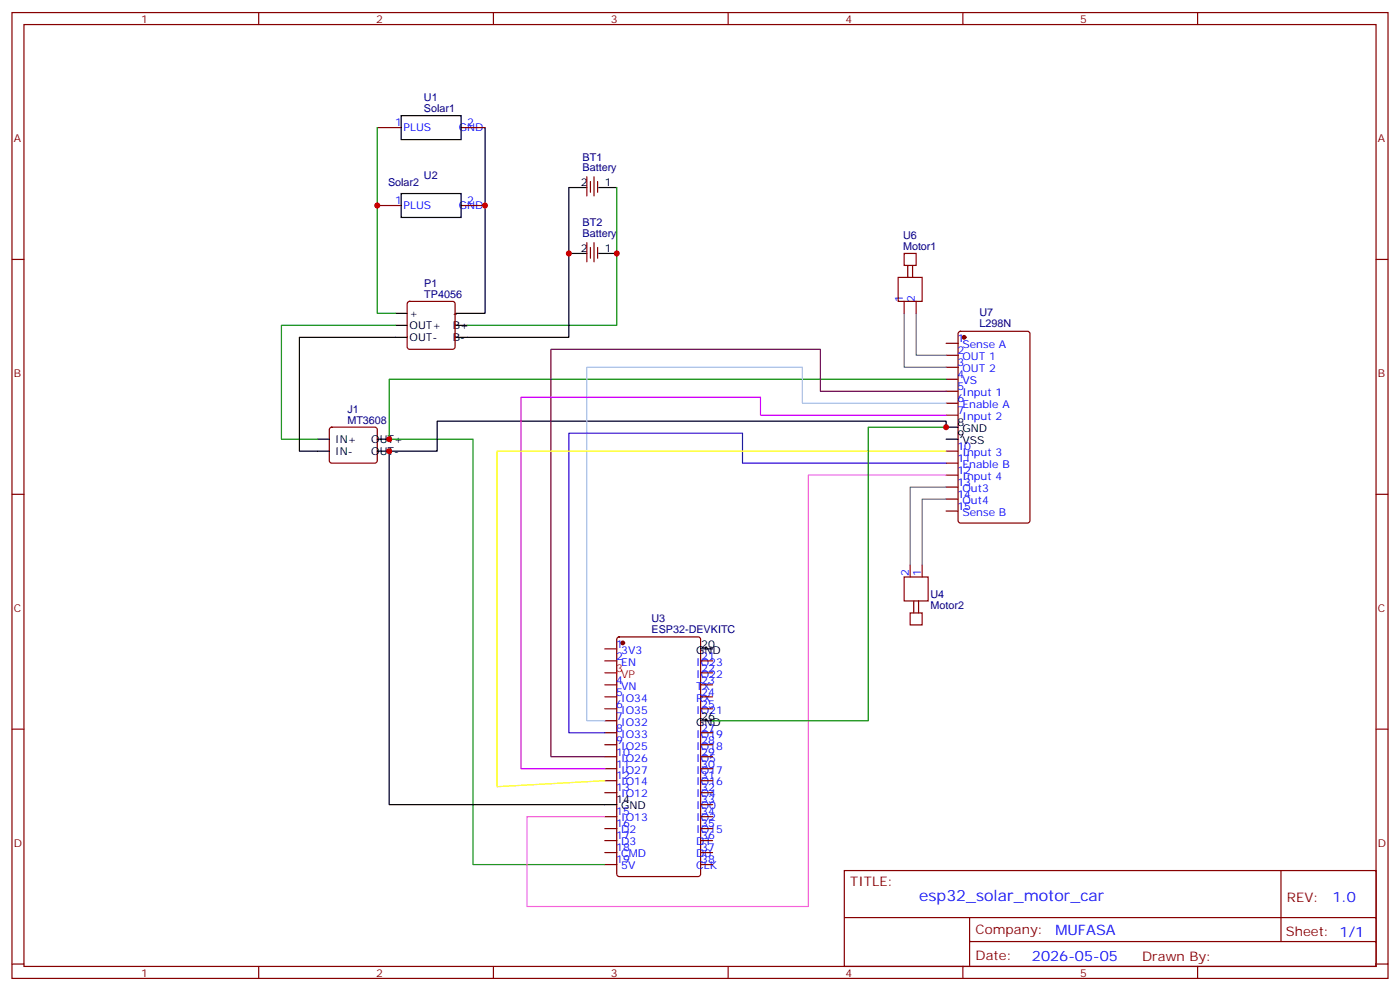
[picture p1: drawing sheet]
<svg xmlns="http://www.w3.org/2000/svg" width="412mm" height="292mm" viewBox="0 0 412 292" stroke-linecap="round" stroke-linejoin="round" font-family="sans-serif">
<g fill="none" stroke="#870000" stroke-width=".35">
<path d="M3.5 3.7h405.4v284.3h-405.4zM7.1 7.2h398.2v277.3h-398.2zM76.2 3.7v3.5M145.3 3.7v3.5M214.5 3.7v3.5M283.6 3.7v3.5M352.8 3.7v3.5M111.1 37.6h7.1M135.8 37.6h7.1M172.9 52v5.7M173.9 53.4v3.2M175 52v5.7"/>
<path d="M176 53.4v3.2M3.5 76.4h3.6M111.1 60.5h7.1M135.8 60.5h7.1M172.9 71.4v5.7M173.9 72.8v3.2M175 71.4v5.7M176 72.8v3.2M405.3 76.4h3.6M120.2 88.9l.4-.2h12.7l.5 .2 .3 .5v12.7l-.3 .5-.5 .2h-12.7l-.4-.2-.3-.5v-12.7zM266.3 88.7v3.6M269.9 88.7v3.6"/>
<path d="M282.5 97.7l.4-.2h19.8l.6 .5 .1 55.3-.5 .6-20 .1-.6-.5-.1-55.3zM278.7 101.1h3.5M278.7 104.6h3.5M278.7 108.1h3.5M278.7 111.7h3.5M278.7 115.2h3.5M278.7 118.7h3.5M97.2 126l.5-.2h12.7l.5 .2 .2 .5v9.4l-.7 .4h-13l-.4-.7v-9.1zM278.7 122.2h3.5M278.7 132.8h3.5M278.7 136.3h3.5M278.7 139.9h3.5"/>
<path d="M3.5 145.5h3.6M278.7 143.4h3.5M278.7 146.9h3.5M278.7 150.5h3.5M405.3 145.5h3.6M268.1 166.3v3.6M271.6 166.3v3.6M178.2 191h3.5M178.2 194.6h3.5M181.9 187.7l.5-.2h23.3l.6 .4 .1 69.5-.5 .6-23.5 .1-.7-.5v-69.4zM206.4 194.6h3.5M206.4 198.1h3.5"/>
<path d="M3.5 214.7h3.6M178.2 201.6h3.5M178.2 205.1h3.5M178.2 208.7h3.5M178.2 212.2h3.5M178.2 215.7h3.5M178.2 219.3h3.5M206.4 201.6h3.5M206.4 205.1h3.5M206.4 208.7h3.5M206.4 215.7h3.5M206.4 219.3h3.5"/>
<path d="M405.3 214.7h3.6M178.2 222.8h3.5M178.2 226.3h3.5M178.2 229.8h3.5M178.2 233.4h3.5M206.4 222.8h3.5M206.4 226.3h3.5M206.4 229.8h3.5M206.4 233.4h3.5M206.4 236.9h3.5M178.2 240.4h3.5M178.2 243.9h3.5"/>
<path d="M178.2 247.5h3.5M178.2 251h3.5M178.2 254.5h3.5M206.4 240.4h3.5M206.4 243.9h3.5M206.4 247.5h3.5M206.4 251h3.5M206.4 254.5h3.5M248.7 256.3h156.6v28.2h-156.6zM377.3 256.3v20.9M248.7 270.1h156.5M285.6 277.2h119.6"/>
<path d="M285.6 270.1v14.2M3.5 283.8h3.6M76.2 284.5v3.5M145.3 284.5v3.5M214.5 284.5v3.5M283.6 284.5v3.5M352.8 284.5v3.5M405.3 283.8h3.6"/>
</g>
<g fill="none" stroke="#000" stroke-width=".35">
<path d="M118.2 34h17.6v7.1h-17.6zM142.9 37.6v54.7h-8.8M118.2 57h17.6v7h-17.6zM172.9 55.2h-5.3v44.1h-33.5M176.4 55.2h5.3M167.6 74.6h5.3M176.4 74.6h5.3M116.4 92.3h3.5M116.4 95.8h3.5M119.9 99.3h-31.7v33.5h8.8M134.1 95.8h3.5M93.5 129.3h3.5"/>
<path d="M111.1 129.3h3.6M111.1 132.8h3.6M278.7 129.3h3.5M282.2 125.8h-3.5v-1.8h-149.9v8.8h-14.1v104.1h67M206.4 191h3.5M206.4 212.2h3.5"/>
</g>
<g fill="#870000" stroke="#870000" stroke-width=".35">
<circle cx="284" cy="99.3" r=".53"/>
<circle cx="183.4" cy="189.3" r=".53"/>
</g>
<path d="M111.1 37.6v54.7h5.3M181.7 55.2v40.6h-44.1M116.4 95.8h-33.5v33.5h10.6M278.7 111.7h-164v17.6h24.6v125.2h38.9M278.7 125.8h-22.9v86.4h-45.9" fill="none" stroke="#008700" stroke-width=".35"/>
<path d="M178.2 198.1h3.5" fill="none" stroke="#f00" stroke-width=".35"/>
<path d="M278.7 118.7h-42.3v-10.6h-63.5v104.1h5.3" fill="none" stroke="#9cf" stroke-width=".35"/>
<path d="M278.7 115.2h-37v-12.4h-79.4v120h15.9" fill="none" stroke="#606" stroke-width=".35"/>
<path d="M278.7 122.2h-54.7v-5.3h-70.5v109.4h24.7" fill="none" stroke="#c0f" stroke-width=".35"/>
<path d="M278.7 136.3h-60v-8.8h-51.1v88.2h10.6" fill="none" stroke="#30c" stroke-width=".35"/>
<path d="M278.7 132.8h-132.3v98.8l31.8-1.8" fill="none" stroke="#ff0" stroke-width=".35"/>
<path d="M278.7 139.9h-40.6v127h-82.9v-26.5h23" fill="none" stroke="#f6c" stroke-width=".35"/>
<path d="M266.3 74.6h3.6v3.5h-3.6zM267.4 78.1v3.6M268.8 78.1v3.6M264.6 81.7h7v7h-7zM266.3 169.9h7.1v7h-7.1zM269.2 176.9v3.5M270.6 176.9v3.5M268.1 180.4h3.5v3.6h-3.5z" fill="none" stroke="#800000" stroke-width=".35"/>
<path d="M266.3 92.3v15.8h12.4M269.9 92.3v12.3h8.8M278.7 143.4h-10.6v22.9M278.7 146.9h-7.1v19.4" fill="none" stroke="#666" stroke-width=".35"/>
<g fill="#c00">
<circle cx="111.1" cy="60.5" r=".88"/>
<circle cx="142.9" cy="60.5" r=".88"/>
<circle cx="167.6" cy="74.6" r=".88"/>
<circle cx="181.7" cy="74.6" r=".88"/>
<circle cx="114.7" cy="129.3" r=".88"/>
<circle cx="278.7" cy="125.8" r=".88"/>
<circle cx="114.7" cy="132.8" r=".88"/>
</g>
<text font-size="4.6" fill="#00f" x="270.8" y="265.3">esp32_solar_motor_car</text>
<g font-size="4.2" fill="#00f">
<text x="392.5" y="265.6">1.0</text>
<text x="310.9" y="275.1">MUFASA</text>
<text x="304" y="282.9">2026-05-05</text>
</g>
<g font-size="3.9" fill="#800">
<text x="250.5" y="260.9">TITLE:</text>
<text x="379.1" y="265.6">REV:</text>
<text x="287.4" y="275.1">Company:</text>
<text x="378.7" y="275.7">Sheet: 1/1</text>
<text x="287.4" y="282.8">Date:</text>
<text x="336.4" y="282.8">Drawn By:</text>
</g>
<g font-size="3.2" fill="#800">
<text x="41.6" y="6.7">1</text>
<text x="110.8" y="6.7">2</text>
<text x="179.9" y="6.7">3</text>
<text x="249.1" y="6.7">4</text>
<text x="318.2" y="6.7">5</text>
<text x="4.1" y="41.8">A</text>
<text x="405.9" y="41.8">A</text>
<text x="4.1" y="110.9">B</text>
<text x="405.9" y="110.9">B</text>
<text x="4.1" y="180.1">C</text>
<text x="405.9" y="180.1">C</text>
<text x="4.1" y="249.2">D</text>
<text x="405.9" y="249.2">D</text>
<text x="41.6" y="287.5">1</text>
<text x="110.8" y="287.5">2</text>
<text x="179.9" y="287.5">3</text>
<text x="249.1" y="287.5">4</text>
<text x="318.2" y="287.5">5</text>
</g>
<g font-size="3.2" fill="#000080">
<text x="124.9" y="29.7">U1</text>
<text x="124.9" y="32.9">Solar1</text>
<text x="171.6" y="47.3">BT1</text>
<text x="124.9" y="52.6">U2</text>
<text x="171.6" y="50.4">Battery</text>
<text x="114.3" y="54.6">Solar2</text>
<text x="171.6" y="69.8">Battery</text>
<text x="171.6" y="66.7">BT2</text>
<text x="266" y="70.3">U6</text>
<text x="266" y="73.6">Motor1</text>
<text x="125" y="87.7">TP4056</text>
<text x="125" y="84.4">P1</text>
<text x="288.5" y="93.2">U7</text>
<text x="288.5" y="96.4">L298N</text>
<text x="102.3" y="124.7">MT3608</text>
<text x="102.3" y="121.5">J1</text>
<text x="274.1" y="179.2">Motor2</text>
<text x="274.1" y="175.9">U4</text>
<text x="191.9" y="183.2">U3</text>
<text x="191.9" y="186.4">ESP32-DEVKITC</text>
</g>
<g font-size="3.2" fill="#00f">
<text x="116.4" y="37.2">1</text>
<text x="118.9" y="38.6">PLUS</text>
<text x="135.1" y="38.6">GND</text>
<text x="137.6" y="37.2">2</text>
<text x="116.4" y="60.1">1</text>
<text x="118.9" y="61.6">PLUS</text>
<text x="135.1" y="61.6">GND</text>
<text x="137.6" y="60.1">2</text>
<text x="266" y="88.9" transform="rotate(-90 266 88.9)">1</text>
<text x="269.5" y="88.9" transform="rotate(-90 269.5 88.9)">2</text>
<text x="282" y="100.7">1</text>
<text x="282" y="104.2">2</text>
<text x="282" y="107.8">3</text>
<text x="283.5" y="102.5">Sense A</text>
<text x="283.5" y="106">OUT 1</text>
<text x="282" y="111.3">4</text>
<text x="283.5" y="109.5">OUT 2</text>
<text x="283.5" y="113.1">VS</text>
<text x="282" y="114.8">5</text>
<text x="282" y="118.4">6</text>
<text x="283.5" y="116.6">Input 1</text>
<text x="282" y="121.9">7</text>
<text x="283.5" y="120.1">Enable A</text>
<text x="283.5" y="123.6">Input 2</text>
<text x="282" y="132.5">10</text>
<text x="282" y="136">11</text>
<text x="283.5" y="134.2">Input 3</text>
<text x="283.5" y="137.8">Enable B</text>
<text x="282" y="139.5">12</text>
<text x="282" y="143.1">13</text>
<text x="283.5" y="141.3">Input 4</text>
<text x="282" y="146.6">14</text>
<text x="283.5" y="144.8">Out3</text>
<text x="283.5" y="148.3">Out4</text>
<text x="282" y="150.1">15</text>
<text x="283.5" y="151.9">Sense B</text>
<text x="267.8" y="169.7" transform="rotate(-90 267.8 169.7)">2</text>
<text x="271.3" y="169.7" transform="rotate(-90 271.3 169.7)">1</text>
<text x="181.5" y="190.7">1</text>
<text x="181.5" y="194.2">2</text>
<text x="183" y="192.4">3V3</text>
<text x="183" y="196">EN</text>
<text x="205.1" y="196">IO23</text>
<text x="206.6" y="194.2">21</text>
<text x="206.6" y="197.7">22</text>
<text x="181.5" y="201.3">4</text>
<text x="183" y="203">VN</text>
<text x="205.1" y="199.5">IO22</text>
<text x="205.1" y="203">TX</text>
<text x="206.6" y="201.3">23</text>
<text x="181.5" y="204.8">5</text>
<text x="181.5" y="208.3">6</text>
<text x="183" y="206.6">IO34</text>
<text x="205.1" y="206.6">RX</text>
<text x="206.6" y="204.8">24</text>
<text x="206.6" y="208.3">25</text>
<text x="181.5" y="211.8">7</text>
<text x="181.5" y="215.4">8</text>
<text x="183" y="210.1">IO35</text>
<text x="183" y="213.6">IO32</text>
<text x="205.1" y="210.1">IO21</text>
<text x="206.6" y="215.4">27</text>
<text x="181.5" y="218.9">9</text>
<text x="183" y="217.1">IO33</text>
<text x="183" y="220.7">IO25</text>
<text x="205.1" y="217.1">IO19</text>
<text x="205.1" y="220.7">IO18</text>
<text x="206.6" y="218.9">28</text>
<text x="181.5" y="222.4">10</text>
<text x="181.5" y="226">11</text>
<text x="183" y="224.2">IO26</text>
<text x="183" y="227.7">IO27</text>
<text x="205.1" y="224.2">IO5</text>
<text x="205.1" y="227.7">IO17</text>
<text x="206.6" y="222.4">29</text>
<text x="206.6" y="226">30</text>
<text x="181.5" y="229.5">12</text>
<text x="181.5" y="233">13</text>
<text x="183" y="231.2">IO14</text>
<text x="205.1" y="231.2">IO16</text>
<text x="206.6" y="229.5">31</text>
<text x="206.6" y="233">32</text>
<text x="183" y="234.8">IO12</text>
<text x="205.1" y="234.8">IO4</text>
<text x="205.1" y="238.3">IO0</text>
<text x="206.6" y="236.5">33</text>
<text x="181.5" y="240.1">15</text>
<text x="181.5" y="243.6">16</text>
<text x="183" y="241.8">IO13</text>
<text x="183" y="245.4">D2</text>
<text x="205.1" y="241.8">IO2</text>
<text x="205.1" y="245.4">IO15</text>
<text x="206.6" y="240.1">34</text>
<text x="206.6" y="243.6">35</text>
<text x="181.5" y="247.1">17</text>
<text x="181.5" y="250.6">18</text>
<text x="183" y="248.9">D3</text>
<text x="205.1" y="248.9">D1</text>
<text x="206.6" y="247.1">36</text>
<text x="206.6" y="250.6">37</text>
<text x="181.5" y="254.2">19</text>
<text x="183" y="252.4">CMD</text>
<text x="183" y="255.9">5V</text>
<text x="205.1" y="252.4">D0</text>
<text x="205.1" y="255.9">CLK</text>
<text x="206.6" y="254.2">38</text>
</g>
<g font-size="3.2">
<text x="171.1" y="54.9">2</text>
<text x="178.2" y="54.9">1</text>
<text x="171.1" y="74.3">2</text>
<text x="178.2" y="74.3">1</text>
<text x="120.6" y="93.3">+</text>
<text x="133.3" y="93.3">-</text>
<text x="120.6" y="96.8">OUT+</text>
<text x="120.6" y="100.4">OUT-</text>
<text x="133.3" y="96.8">B+</text>
<text x="133.3" y="100.4">B-</text>
<text x="282" y="125.4">8</text>
<text x="98.8" y="130.4">IN+</text>
<text x="109.4" y="130.4">OUT+</text>
<text x="282" y="128.9">9</text>
<text x="283.5" y="127.2">GND</text>
<text x="283.5" y="130.7">VSS</text>
<text x="98.8" y="133.9">IN-</text>
<text x="109.4" y="133.9">OUT-</text>
<text x="206.6" y="190.7">20</text>
<text x="205.1" y="192.4">GND</text>
<text x="205.1" y="213.6">GND</text>
<text x="206.6" y="211.8">26</text>
<text x="181.5" y="236.5">14</text>
<text x="183" y="238.3">GND</text>
</g>
<g font-size="3.2" fill="#f00">
<text x="181.5" y="197.7">3</text>
<text x="183" y="199.5">VP</text>
</g>
</svg>
